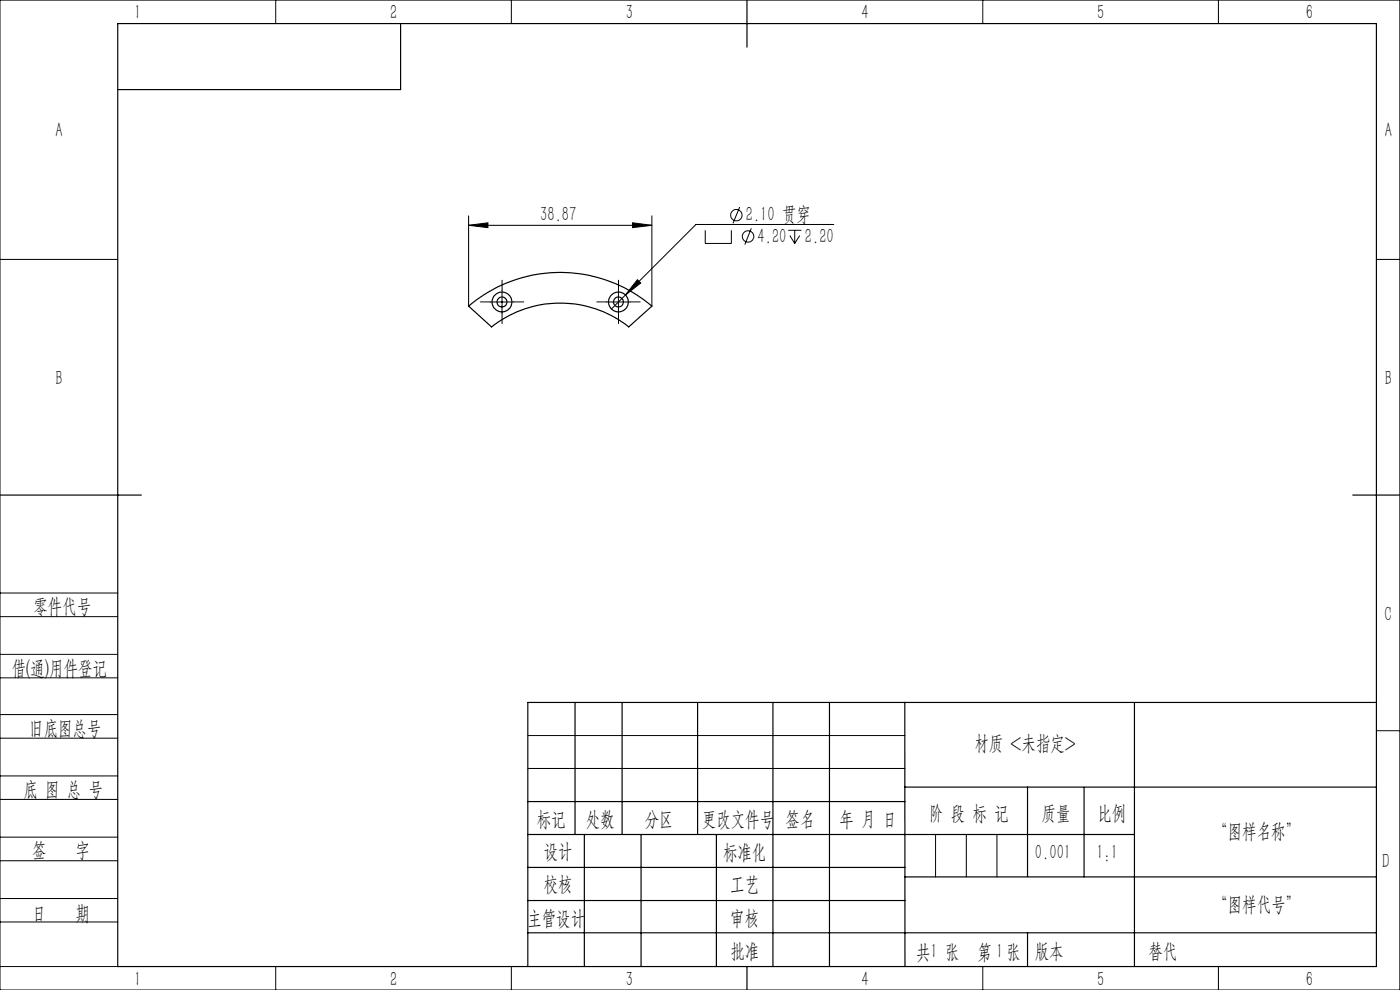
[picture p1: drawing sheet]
<svg xmlns="http://www.w3.org/2000/svg" width="297mm" height="210mm" viewBox="0 0 297 210" stroke-linecap="round" stroke-linejoin="round" font-family="sans-serif">
<g fill="none" stroke="#000" stroke-width=".21">
<path d="M0 0h297v210h-297zM58.5 0v5M108.5 0v5M208.5 0v5M258.5 0v5M0 55h25M99.4 47.8l4.1-.5v1zM99.4 45.8v19.1M99.4 47.8h38.9M134.2 47.3l4.1 .5-4.1 .5zM135.2 59.3l.7 .7-3.2 2.6zM138.3 45.8v19.1"/>
<path d="M149.6 48.9v2.7h5.6v-2.7M156.9 43.9l-1.4 3.5M159.4 48.4l-1.4 3.5M167.2 48.9h2.8M167.6 50l1 1.6M168.6 48.9v2.7M169.7 50l-1.1 1.6M176.9 47.6h-29.3l-17.9 17.9M292 55h5M104 64.1h5M106.5 61.6v5M128.7 64.1h5"/>
<path d="M131.2 61.6v5M0 138.8h25M0 125.8h25M0 130.8h25M0 143.8h25M0 156.6h25M0 151.6h25M112 156h80M292 155h5M0 169.6h25M0 164.6h25M0 177.6h25"/>
<path d="M112 163h80M198.5 177v9M205 177v9M211.5 177v9M0 182.6h25M0 190.6h25M0 195.6h25M0 205h25M58.5 205v5M108.5 205v5M208.5 205v5M258.5 205v5"/>
<circle cx="156.2" cy="45.6" r="1.21"/>
<circle cx="158.7" cy="50.2" r="1.22"/>
</g>
<path d="M104 64h-2.1M106.5 61.5v-2.1M106.5 66.5v2.1M109 64h2.1M128.7 64h-2.1M131.2 61.5v-2.1M131.2 66.5v2.1M133.7 64h2.1" fill="none" stroke="#000" stroke-width=".21" stroke-dasharray="30.5 1.3 1.3 1.3"/>
<g fill="none" stroke="#000" stroke-width=".25">
<path d="M25 5h267v200h-267zM85 5v14h-60M158.5 0v10M99.4 64.9a30 30 0 0 1 38.9 0l-4.9 4.4a23.5 23.5 0 0 0-29.1 0zM0 105h30M287 105h10M122 149v28M132 149v28M148 149v28M164 149v56M176 149v56M191.9 149l.1 56"/>
<path d="M240.7 149v56M292 149h-180v56M112 177h128.7M112 170h80M124 177v28M136 177v28M152 177v28M191.9 167h100.1M218 167v18.9M230 167v19M112 197.9h180M112 184h80"/>
<path d="M112 191h80M192 186h100M218 197.9v7.1M158.5 205v5"/>
<circle cx="106.5" cy="64.1" r="1.06"/>
<circle cx="106.5" cy="64.1" r="2.11"/>
<circle cx="131.2" cy="64.1" r="2.1"/>
<circle cx="131.2" cy="64.1" r="1.05"/>
</g>
<g fill="#000">
<path d="M135.2 59.3l.7 .7-3.2 2.6z"/>
<path d="M99.4 47.8l4.1-.5v1zM134.2 47.3l4.1 .5-4.1 .5z"/>
</g>
<g font-size="4.4">
<text x="28.5" y="4.1">1</text>
<text x="82.7" y="4.1">2</text>
<text x="132.7" y="4.1">3</text>
<text x="182.7" y="4.1">4</text>
<text x="232.7" y="4.1">5</text>
<text x="277" y="4.1">6</text>
<text x="11.7" y="29.1">A</text>
<text x="293.7" y="29.1">A</text>
<text x="114.6" y="46.9">38.87</text>
<text x="158.2" y="46.9">2.10 贯穿</text>
<text x="160.7" y="51.4">4.20</text>
<text x="170.8" y="51.4">2.20</text>
<text x="11.7" y="81.6">B</text>
<text x="293.7" y="81.6">B</text>
<text x="7.1" y="130.1">零件代号</text>
<text x="293.7" y="131.6">C</text>
<text x="2.5" y="143.2">借(通)用件登记</text>
<text x="6.2" y="155.8">旧底图总号</text>
<text x="206.7" y="159.1">材质 &lt;未指定&gt;</text>
<text x="5" y="168.9">底 图 总 号</text>
<text x="197.1" y="173.8">阶 段 标 记</text>
<text x="221" y="173.8">质量</text>
<text x="232.8" y="173.8">比例</text>
<text x="113.9" y="175.2">标记</text>
<text x="124.3" y="175.2">处数</text>
<text x="136.8" y="175.2">分区</text>
<text x="148.9" y="175.2">更改文件号</text>
<text x="166.7" y="175.2">签名</text>
<text x="178.1" y="175.2">年 月 日</text>
<text x="257.4" y="177.8">“图样名称”</text>
<text x="6.8" y="181.9">签</text>
<text x="16" y="181.9">字</text>
<text x="115.3" y="182.1">设计</text>
<text x="153.4" y="182.2">标准化</text>
<text x="219.6" y="182.1">0.001</text>
<text x="232.6" y="182.1">1:1</text>
<text x="293.2" y="184.1">D</text>
<text x="115.3" y="189">校核</text>
<text x="154.9" y="189">工艺</text>
<text x="6.8" y="195.2">日</text>
<text x="16" y="195.2">期</text>
<text x="111.9" y="196.2">主管设计</text>
<text x="154.9" y="196.2">审核</text>
<text x="257.4" y="193.2">“图样代号”</text>
<text x="154.9" y="203.1">批准</text>
<text x="194.4" y="203.4">共 张</text>
<text x="197.4" y="203.1">1</text>
<text x="207.4" y="203.4">第 张</text>
<text x="211.3" y="203.1">1</text>
<text x="219.5" y="203.1">版本</text>
<text x="243.6" y="203.1">替代</text>
<text x="28.5" y="209.1">1</text>
<text x="82.7" y="209.1">2</text>
<text x="132.7" y="209.1">3</text>
<text x="182.7" y="209.1">4</text>
<text x="232.7" y="209.1">5</text>
<text x="277" y="209.1">6</text>
</g>
</svg>
